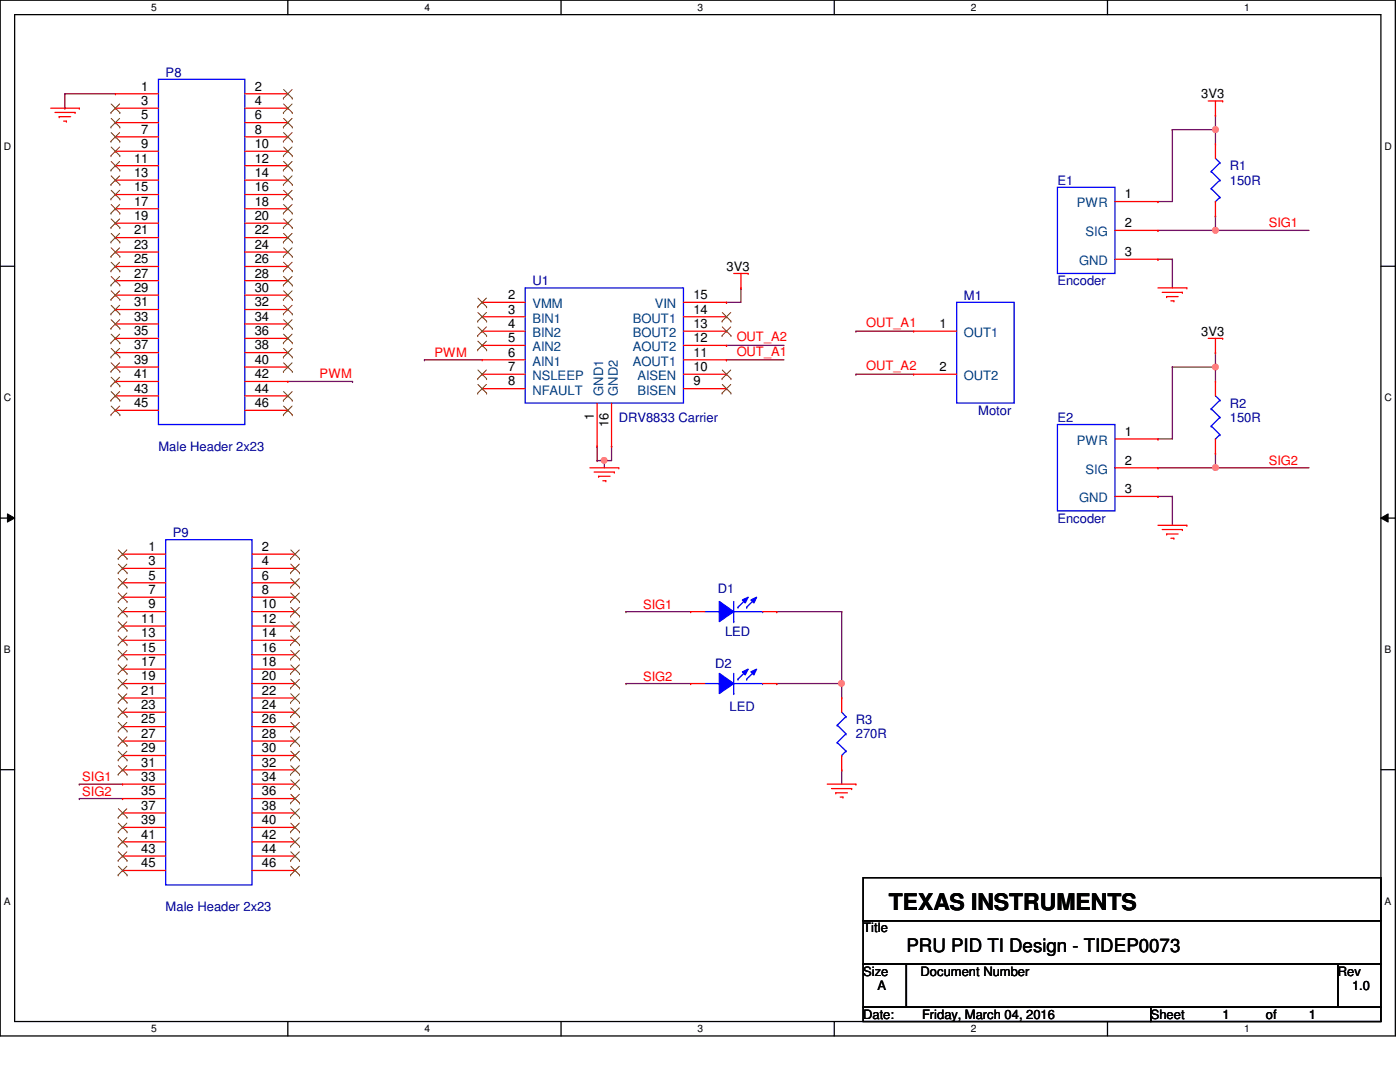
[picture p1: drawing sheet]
# OrCAD Capture schematic PRU_PID.DSN
size A; title: PRU PID TI Design - TIDEP0073; rev: 1.0; company: TEXAS INSTRUMENTS

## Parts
D1  LED  [2pin]
D2  LED  [2pin]
E1  Encoder
E2  Encoder
M1  Motor
P8  Male Header 2x23  [HDR2x23]
P9  Male Header 2x23  [HDR2x23]
R1  150R
R2  150R
R3  270R
U1  DRV8833 Carrier  [DRV8833CPWPR]

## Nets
3V3: E1.1(PWR) E2.1(PWR) R1.1 R2.1 U1.15(VIN)
GND: E1.3(GND) E2.3(GND) P8.1 R3.2 U1.1(GND1) U1.16(GND2)
OUT_A1: M1.1(OUT1) U1.11(AOUT1)
OUT_A2: M1.2(OUT2) U1.12(AOUT2)
PWM: P8.42 U1.6(AIN1)
SIG1: D1.2(ANODE) E1.2(SIG) P9.33 R1.2
SIG2: D2.2(ANODE) E2.2(SIG) P9.35 R2.2
N02030: D1.1(CATHODE) D2.1(CATHODE) R3.1

Not connected (* = marked no-connect by the designer): P8 2* 3* 4* 5* 6* 7* 8* 9* 10* 11* 12* 13* 14* 15* 16* 17* 18* 19* 20* 21* 22* 23* 24* 25* 26* 27* 28* 29* 30* 31* 32* 33* 34* 35* 36* 37* 38* 39* 40* 41* 43* 44* 45* 46*; P9 1* 2* 3* 4* 5* 6* 7* 8* 9* 10* 11* 12* 13* 14* 15* 16* 17* 18* 19* 20* 21* 22* 23* 24* 25* 26* 27* 28* 29* 30* 31* 32* 34* 36* 37* 38* 39* 40* 41* 42* 43* 44* 45* 46*; U1 2(VMM)* 3(BIN1)* 4(BIN2)* 5(AIN2)* 7(NSLEEP)* 8(NFAULT)* 9(BISEN)* 10(AISEN)* 13(BOUT2)* 14(BOUT1)*
